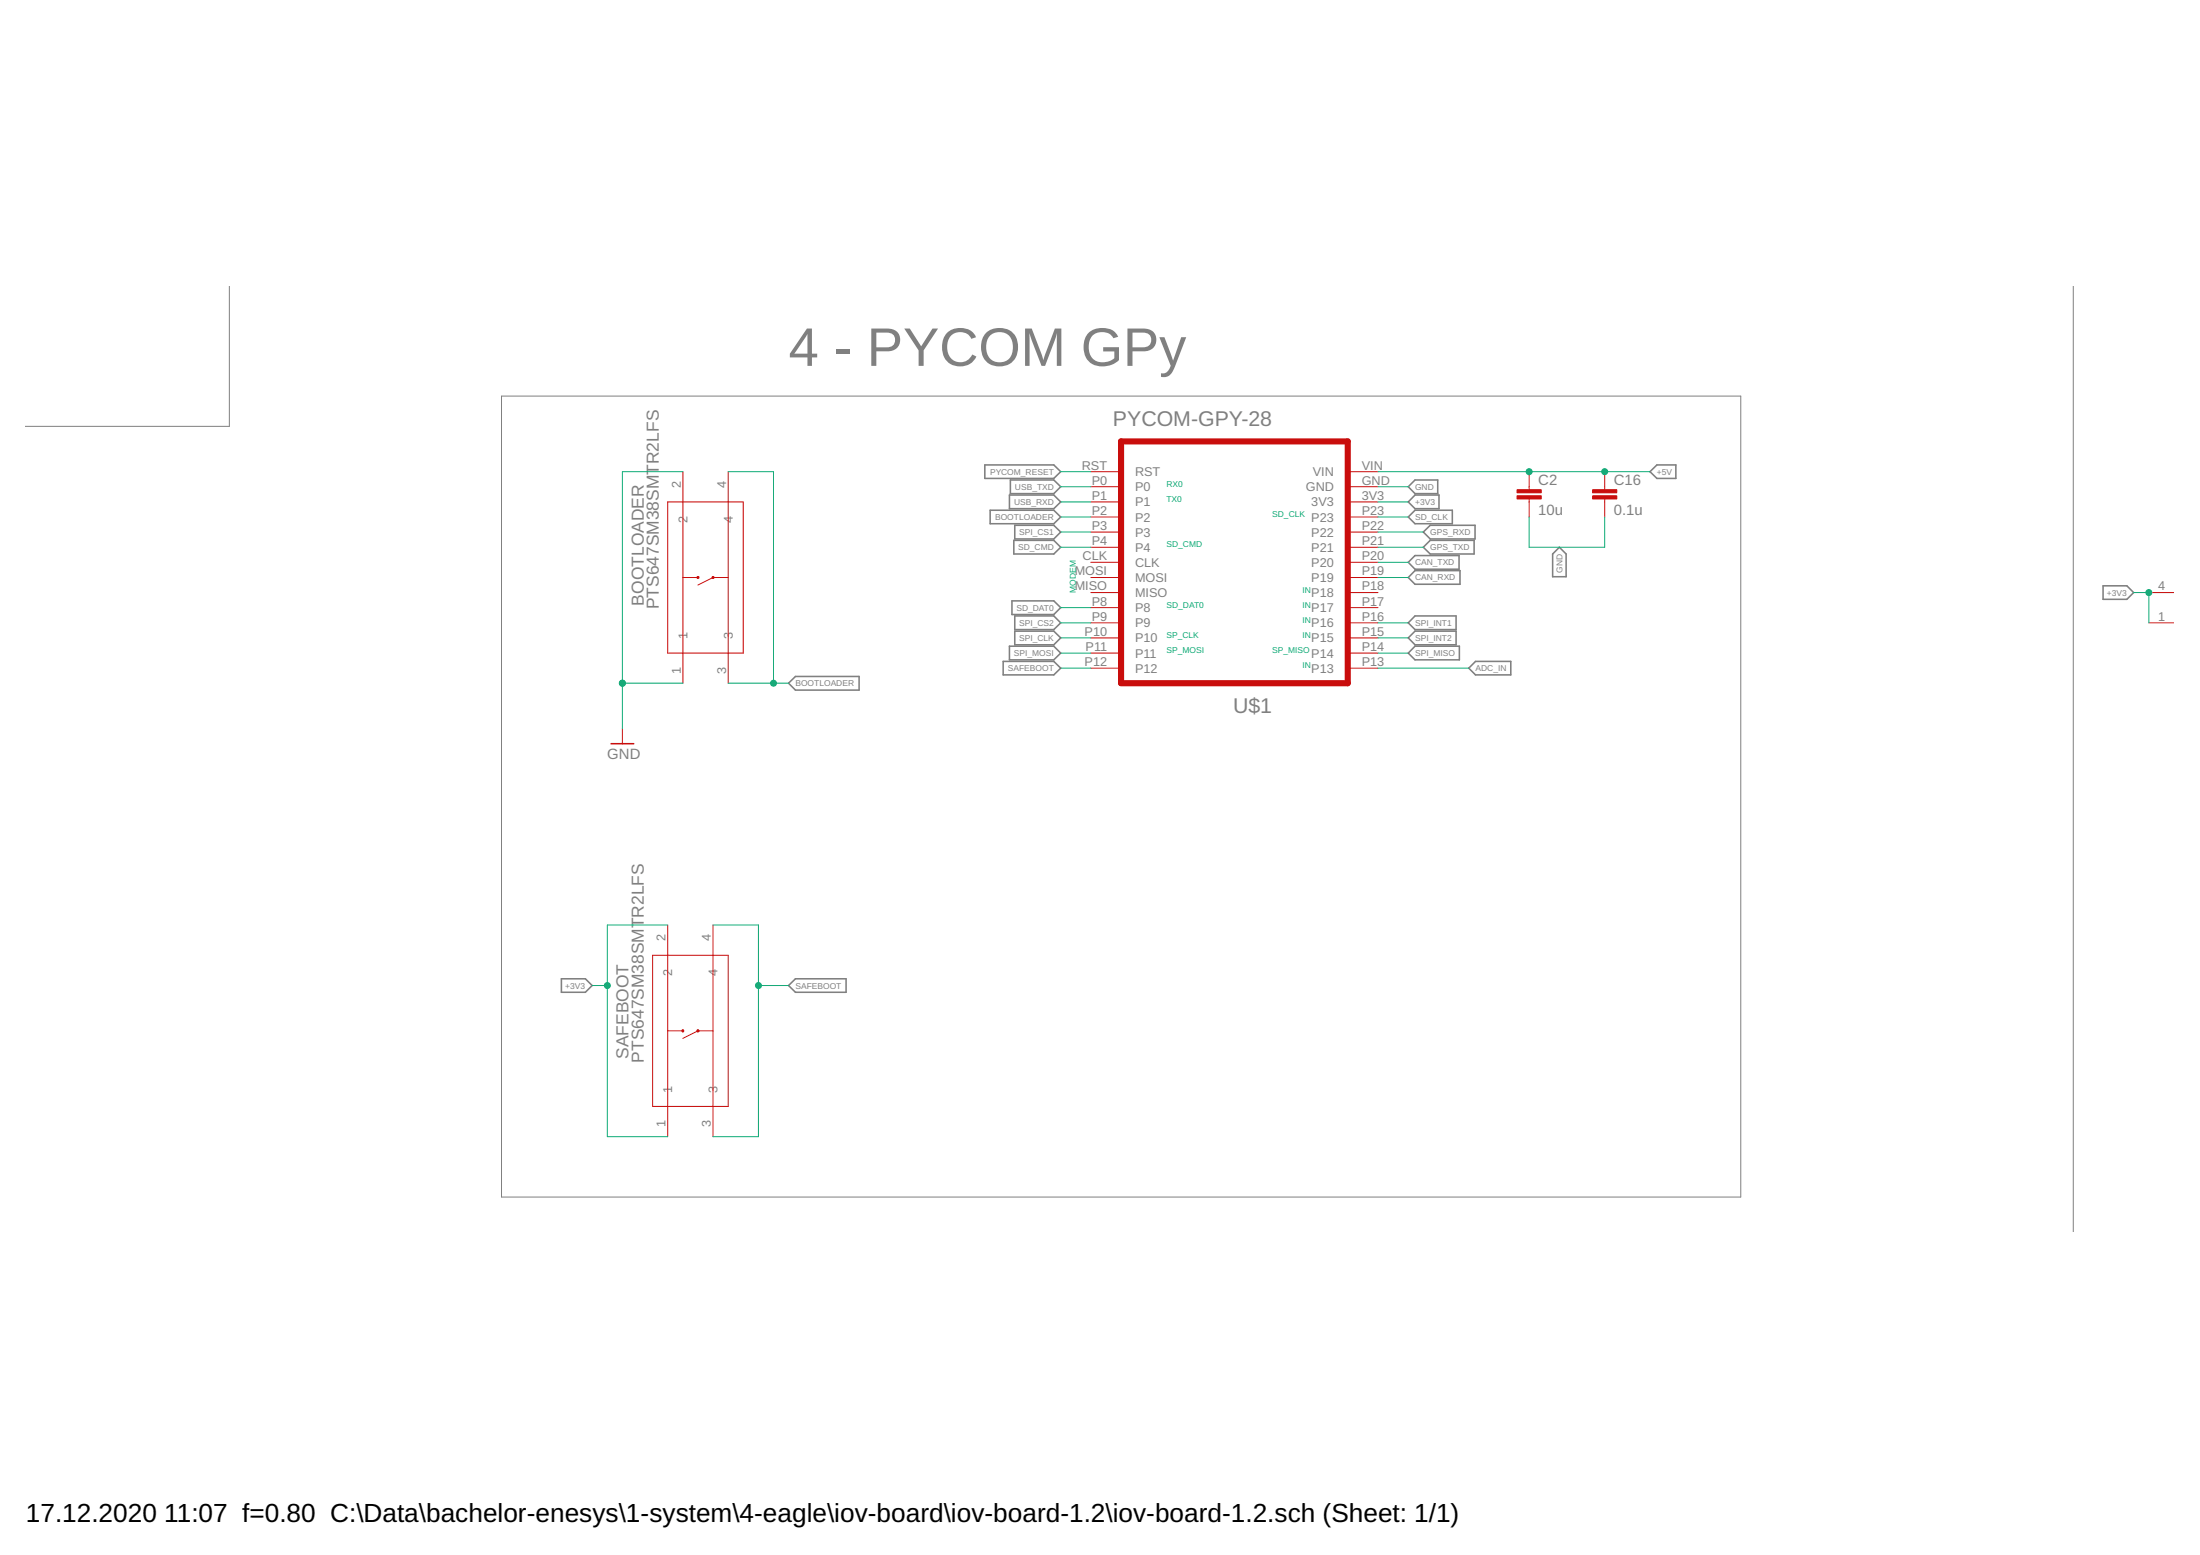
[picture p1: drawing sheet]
<svg xmlns="http://www.w3.org/2000/svg" width="297mm" height="210mm" viewBox="0 0 297 210" stroke-linecap="round" stroke-linejoin="round" font-family="sans-serif">
<path d="M31 38.6v19h-27.6M279.9 38.6v127.7M67.7 53.5h167.3v108.1h-167.3z" fill="none" stroke="#808080" stroke-width=".14"/>
<g fill="none" stroke="#808080" stroke-width=".21">
<path d="M133 62.8h9.3l.9 .9-.9 .9h-9.3zM133.7 68.9h8.6l.9 .9-.9 .9h-8.6zM136.3 66.8h6l.9 1-.9 .9h-6zM136.4 64.8h5.9l.9 .9-.9 .9h-5.9zM136.9 72.9h5.4l.9 1-.9 .9h-5.4zM137 70.9h5.3l.9 .9-.9 .9h-5.3zM190.1 65.7l1-.9h3v1.8h-3zM190.1 75.9l1-.9h5.9v1.8h-5.9zM190.1 69.8l1-.9h5v1.8h-5zM191.1 66.8h3.2v1.9h-3.2l-1-.9zM191.1 77h6v1.9h-6l-1-.9zM192.2 73.9l.9-1h5.9v1.9h-5.9z"/>
<path d="M192.2 71.8l.9-.9h6.1v1.8h-6.1zM210.5 73.9l1 .9v3.1h-1.9v-3.1zM222.8 63.7l.9-.9h2.6v1.8h-2.6zM284 79.1h3.2l.9 .9-.9 .9h-3.2zM106.5 92.2l.9-.9h8.6v1.9h-8.6zM135.4 89.3h6.9l.9 .9-.9 .9h-6.9zM136.3 87.2h6l.9 1-.9 .9h-6zM136.6 81.1h5.7l.9 .9-.9 1h-5.7zM137 83.1h5.3l.9 1-.9 .9h-5.3zM137 85.2h5.3l.9 .9-.9 .9h-5.3zM190.1 86.1l1-.9h5.5v1.8h-5.5zM191.1 83.1h5.5v1.9h-5.5l-1-.9z"/>
<path d="M191.1 87.2h5.9v1.9h-5.9l-1-.9zM198.3 90.2l.9-.9h4.8v1.8h-4.8zM75.8 132.1h3.2l.9 .9-.9 .9h-3.2zM106.5 133l.9-.9h6.8v1.8h-6.8z"/>
</g>
<g fill="none" stroke="#c90d0c" stroke-width=".21">
<path d="M82.5 100.4h3.1"/>
<circle cx="94.2" cy="77.9" r=".1"/>
<circle cx="96.3" cy="77.9" r=".1"/>
<circle cx="92.2" cy="139.2" r=".1"/>
<circle cx="94.2" cy="139.1" r=".11"/>
</g>
<g fill="none" stroke="#c90d0c" stroke-width=".14">
<path d="M90.1 67.8h10.3v20.4h-10.3zM92.2 63.7v28.5M92.2 78h2M98.3 63.7v28.5M98.3 78h-2l-2.1 1M147.3 67.8h4.1M147.3 78h4.1M147.3 80h4.1M147.3 75.9h4.1M147.3 73.9h4.1M147.3 71.8h4.1M147.3 69.8h4.1"/>
<path d="M147.3 65.7h4.1M147.3 63.7h4.1M182 67.8h4.1M182 78h4.1M182 80h4.1M182 75.9h4.1M182 73.9h4.1M182 71.8h4.1M182 69.8h4.1M182 65.7h4.1M182 63.7h4.1M206.5 63.7v2.4"/>
<path d="M206.5 67.3v2.5M216.7 63.7v2.4M216.7 67.3v2.5M290.1 80h3.5M84 98.3v2.1M147.3 88.2h4.1M147.3 84.1h4.1M147.3 90.2h4.1M147.3 86.1h4.1M147.3 82h4.1M182 88.2h4.1M182 84.1h4.1"/>
<path d="M182 90.2h4.1M182 86.1h4.1M182 82h4.1M290.1 84.1h3.5M88.1 128.9h10.2v20.5h-10.2zM90.1 124.9v28.5M90.1 139.1h2.1M96.3 124.9v28.5M96.3 139.1h-2.1l-2 1.1"/>
</g>
<path d="M151.4 59.6h30.6v32.6h-30.6z" fill="none" stroke="#c90d0c" stroke-width=".83"/>
<g fill="#c90d0c" stroke="#c90d0c" stroke-width=".14">
<path d="M204.8 66.9h3.3v.5h-3.3z"/>
<path d="M204.8 66.1h3.3v.4h-3.3z"/>
<path d="M215 66.9h3.3v.5h-3.3z"/>
<path d="M215 66.1h3.3v.4h-3.3z"/>
</g>
<g fill="#0dab76" stroke="#0dab76" stroke-width=".14">
<circle cx="84" cy="92.2" r=".4"/>
<circle cx="290.1" cy="80" r=".4"/>
<circle cx="82" cy="133" r=".4"/>
<circle cx="104.4" cy="92.2" r=".4"/>
<circle cx="102.4" cy="133" r=".4"/>
<circle cx="206.5" cy="63.7" r=".4"/>
<circle cx="216.7" cy="63.7" r=".4"/>
</g>
<g fill="none" stroke="#0dab76" stroke-width=".14">
<path d="M92.2 63.7h-8.2v34.6M98.3 63.7h6.1v28.5M143.2 63.7h4.1M143.2 65.7h4.1M143.2 73.9h4.1M143.2 67.8h4.1M143.2 69.8h4.1M143.2 71.8h4.1M186.1 63.7h36.7M186.1 65.7h4M186.1 73.9h6.1M186.1 67.8h4"/>
<path d="M186.1 75.9h4M186.1 78h4M186.1 69.8h4M186.1 71.8h6.1M206.5 69.8v4.1h10.2v-4.1M288.1 80h2v4.1M84 92.2h8.2M98.3 92.2h8.2M143.2 90.2h4.1M143.2 84.1h4.1M143.2 88.2h4.1M143.2 86.1h4.1"/>
<path d="M143.2 82h4.1M186.1 90.2h12.2M186.1 84.1h4M186.1 88.2h4M186.1 86.1h4M79.9 133h2.1M90.1 124.9h-8.1v28.5h8.1M96.3 124.9h6.1v28.5h-6.1M102.4 133h4.1"/>
</g>
<text font-size="7.3" fill="#808080" x="106.5" y="49.4">4 - PYCOM GPy</text>
<g font-size="3.5">
<text x="3.5" y="205.4">17.12.2020</text>
<text x="22.2" y="205.4">11:07 f=0.80 C:\Data\bachelor-enesys\1-system\4-eagle\iov-board\iov-board-1.2\iov-board-1.2.sch (Sheet: 1/1)</text>
</g>
<g font-size="2.9" fill="#808080">
<text x="150.2" y="57.5">PYCOM-GPY-28</text>
<text x="166.5" y="96.3">U$1</text>
</g>
<g font-size="2.3" fill="#808080">
<text x="86.9" y="81.7" transform="rotate(-90 86.9 81.7)">BOOTLOADER</text>
<text x="88.9" y="82.3" transform="rotate(-90 88.9 82.3)">PTS647SM38SMTR2LFS</text>
<text x="84.9" y="142.9" transform="rotate(-90 84.9 142.9)">SAFEBOOT</text>
<text x="86.9" y="143.5" transform="rotate(-90 86.9 143.5)">PTS647SM38SMTR2LFS</text>
</g>
<g font-size="2" fill="#808080">
<text x="207.7" y="65.4">C2</text>
<text x="217.9" y="65.4">C16</text>
<text x="207.7" y="69.5">10u</text>
<text x="217.9" y="69.5">0.1u</text>
<text x="82" y="102.4">GND</text>
</g>
<g font-size="1.7" fill="#808080">
<text x="91.9" y="65.9" transform="rotate(-90 91.9 65.9)">2</text>
<text x="98" y="65.9" transform="rotate(-90 98 65.9)">4</text>
<text x="146.1" y="63.4">RST</text>
<text x="147.4" y="65.4">P0</text>
<text x="153.2" y="64.3">RST</text>
<text x="177.2" y="64.3">VIN</text>
<text x="183.9" y="65.4">GND</text>
<text x="183.9" y="63.4">VIN</text>
<text x="92.8" y="70.6" transform="rotate(-90 92.8 70.6)">2</text>
<text x="98.9" y="70.6" transform="rotate(-90 98.9 70.6)">4</text>
<text x="147.4" y="71.5">P3</text>
<text x="147.4" y="69.5">P2</text>
<text x="147.4" y="67.5">P1</text>
<text x="153.2" y="70.4">P2</text>
<text x="153.2" y="68.4">P1</text>
<text x="153.2" y="66.3">P0</text>
<text x="176.3" y="66.3">GND</text>
<text x="177.1" y="70.4">P23</text>
<text x="177.1" y="68.4">3V3</text>
<text x="183.9" y="71.5">P22</text>
<text x="183.9" y="69.5">P23</text>
<text x="183.9" y="67.5">3V3</text>
<text x="145.1" y="77.7">MOSI</text>
<text x="146.2" y="75.6">CLK</text>
<text x="147.4" y="73.6">P4</text>
<text x="153.2" y="76.5">CLK</text>
<text x="153.2" y="74.5">P4</text>
<text x="153.2" y="72.4">P3</text>
<text x="177.1" y="76.5">P20</text>
<text x="177.1" y="74.5">P21</text>
<text x="177.1" y="72.4">P22</text>
<text x="183.9" y="77.7">P19</text>
<text x="183.9" y="75.6">P20</text>
<text x="183.9" y="73.6">P21</text>
<text x="145.1" y="79.7">MISO</text>
<text x="147.4" y="83.8">P9</text>
<text x="147.4" y="81.7">P8</text>
<text x="153.2" y="82.6">P8</text>
<text x="153.2" y="80.6">MISO</text>
<text x="153.2" y="78.6">MOSI</text>
<text x="177.1" y="82.6">P17</text>
<text x="177.1" y="80.6">P18</text>
<text x="177.1" y="78.6">P19</text>
<text x="183.9" y="83.8">P16</text>
<text x="183.9" y="81.7">P17</text>
<text x="183.9" y="79.7">P18</text>
<text x="291.4" y="83.8">1</text>
<text x="291.4" y="79.7">4</text>
<text x="92.8" y="86.3" transform="rotate(-90 92.8 86.3)">1</text>
<text x="98.9" y="86.3" transform="rotate(-90 98.9 86.3)">3</text>
<text x="146.4" y="89.9">P12</text>
<text x="146.4" y="85.8">P10</text>
<text x="146.6" y="87.9">P11</text>
<text x="153.2" y="88.8">P11</text>
<text x="153.2" y="86.7">P10</text>
<text x="153.2" y="84.7">P9</text>
<text x="177.1" y="88.8">P14</text>
<text x="177.1" y="86.7">P15</text>
<text x="177.1" y="84.7">P16</text>
<text x="183.9" y="89.9">P13</text>
<text x="183.9" y="87.9">P14</text>
<text x="183.9" y="85.8">P15</text>
<text x="91.9" y="91" transform="rotate(-90 91.9 91)">1</text>
<text x="98" y="91" transform="rotate(-90 98 91)">3</text>
<text x="153.2" y="90.8">P12</text>
<text x="177.1" y="90.8">P13</text>
<text x="89.9" y="127.1" transform="rotate(-90 89.9 127.1)">2</text>
<text x="90.8" y="131.8" transform="rotate(-90 90.8 131.8)">2</text>
<text x="96" y="127.1" transform="rotate(-90 96 127.1)">4</text>
<text x="96.9" y="131.8" transform="rotate(-90 96.9 131.8)">4</text>
<text x="90.8" y="147.5" transform="rotate(-90 90.8 147.5)">1</text>
<text x="96.9" y="147.5" transform="rotate(-90 96.9 147.5)">3</text>
<text x="89.9" y="152.2" transform="rotate(-90 89.9 152.2)">1</text>
<text x="96" y="152.2" transform="rotate(-90 96 152.2)">3</text>
</g>
<g font-size="1.1" fill="#808080">
<text x="133.7" y="64.1">PYCOM_RESET</text>
<text x="223.7" y="64.1">+5V</text>
<text x="134.4" y="70.2">BOOTLOADER</text>
<text x="136.9" y="68.2">USB_RXD</text>
<text x="137" y="66.1">USB_TXD</text>
<text x="191.1" y="66.1">GND</text>
<text x="191.1" y="68.2">+3V3</text>
<text x="191.1" y="70.2">SD_CLK</text>
<text x="137.5" y="74.3">SD_CMD</text>
<text x="137.6" y="72.2">SPI_CS1</text>
<text x="191.1" y="76.3">CAN_TXD</text>
<text x="193.1" y="72.2">GPS_RXD</text>
<text x="193.1" y="74.3">GPS_TXD</text>
<text x="211" y="77.3" transform="rotate(-90 211 77.3)">GND</text>
<text x="137.2" y="82.4">SD_DAT0</text>
<text x="191.1" y="78.4">CAN_RXD</text>
<text x="284.5" y="80.4">+3V3</text>
<text x="136.9" y="88.6">SPI_MOSI</text>
<text x="137.6" y="84.5">SPI_CS2</text>
<text x="137.6" y="86.5">SPI_CLK</text>
<text x="191.1" y="88.6">SPI_MISO</text>
<text x="191.1" y="84.5">SPI_INT1</text>
<text x="191.1" y="86.5">SPI_INT2</text>
<text x="107.4" y="92.6">BOOTLOADER</text>
<text x="136.1" y="90.6">SAFEBOOT</text>
<text x="199.2" y="90.6">ADC_IN</text>
<text x="76.3" y="133.4">+3V3</text>
<text x="107.4" y="133.4">SAFEBOOT</text>
</g>
<g font-size="1.1" fill="#0dab76">
<text x="157.5" y="65.7">RX0</text>
<text x="157.5" y="67.7">TX0</text>
<text x="171.8" y="69.8">SD_CLK</text>
<text x="157.5" y="73.9">SD_CMD</text>
<text x="145.2" y="80" transform="rotate(-90 145.2 80)">MODEM</text>
<text x="157.5" y="82">SD_DAT0</text>
<text x="175.9" y="80">IN</text>
<text x="175.9" y="82">IN</text>
<text x="157.5" y="86.1">SP_CLK</text>
<text x="157.5" y="88.1">SP_MOSI</text>
<text x="171.8" y="88.1">SP_MISO</text>
<text x="175.9" y="84.1">IN</text>
<text x="175.9" y="86.1">IN</text>
<text x="175.9" y="90.2">IN</text>
</g>
</svg>
